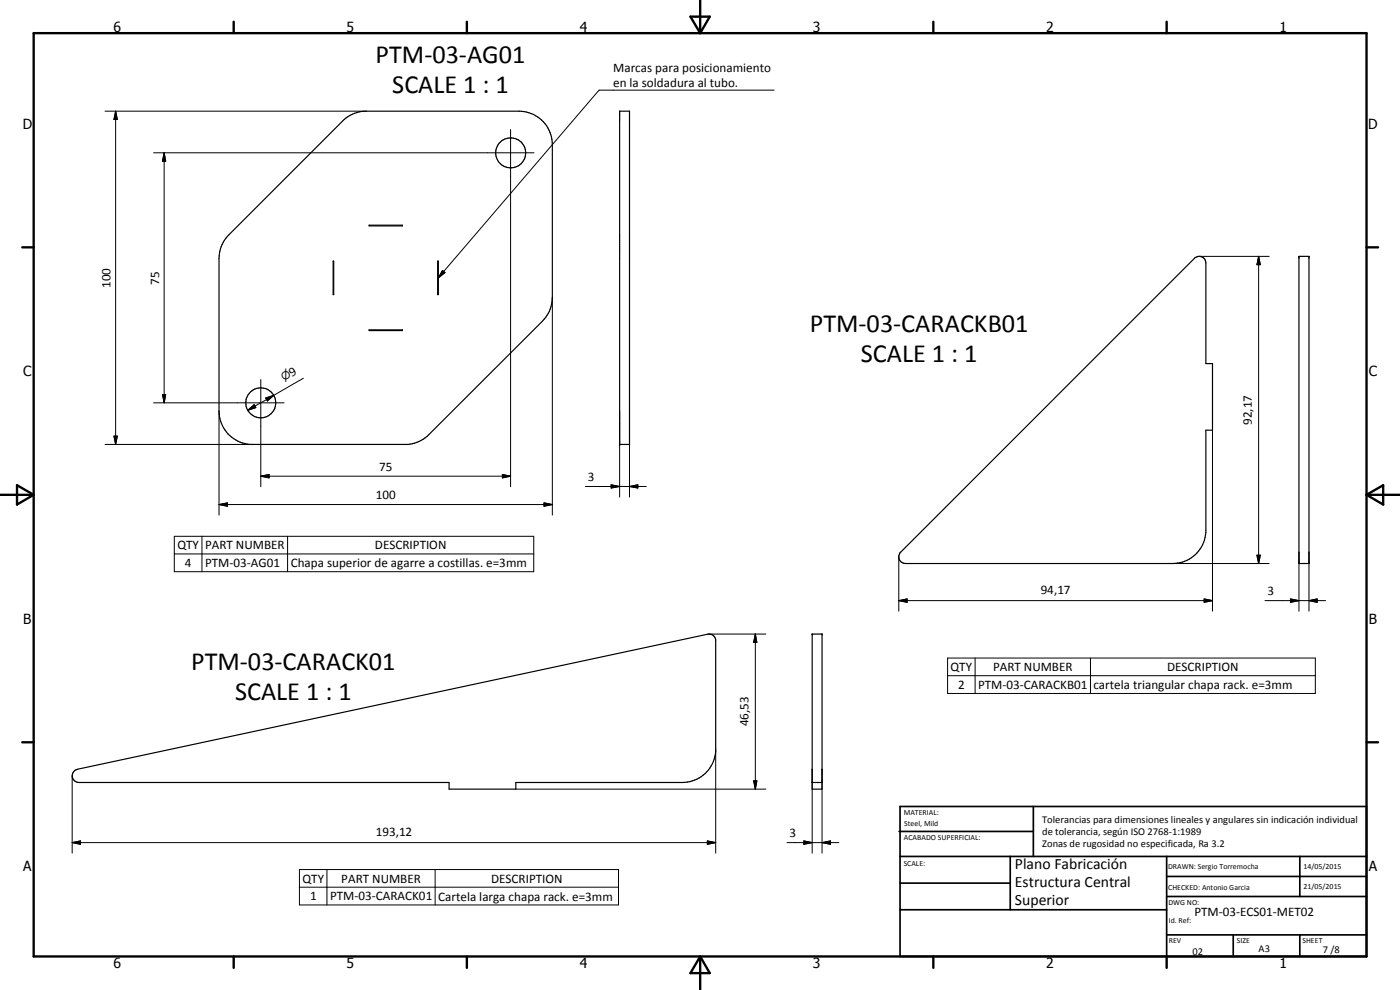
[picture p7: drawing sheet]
<svg xmlns="http://www.w3.org/2000/svg" width="420mm" height="297mm" viewBox="0 0 420 297" stroke-linecap="round" stroke-linejoin="round" font-family="sans-serif">
<g fill="none" stroke="#000" stroke-width=".35">
<path d="M103.3 35.8a10.4 10.4 0 0 1 6.6-2.4h45.9a10 10 0 0 1 10 9.9v45.9a10.4 10.4 0 0 1-3 7.1l-34.6 34.6a10.5 10.5 0 0 1-5.9 2.4h-47.3a10.1 10.1 0 0 1-9.3-9.9v-45.9a10 10 0 0 1 3-7.1zM186 33.4h2.9v99.9h-2.9zM100 78.4h.1v10h-.1zM110.8 67.6h10v.2h-10zM131.3 78.4h.3v10h-.3zM389.8 76.9h3v92.2h-3zM110.8 99h10v.2h-10zM270.1 165.9l88.6-88.6a2.05 2.05 0 0 1 3.2 1.6v30.2h2v20h-2v30.7a10 10 0 0 1-10 9.3h-80.2a2.02 2.02 0 0 1-1.6-3.2zM243.7 190.2h3v46.6h-3zM22.3 231.3l1-.5 189.1-40.5a1.99 1.99 0 0 1 2.4 1.6v33.6a10 10 0 0 1-10 9.3h-50v2h-20v-2h-111.1a2.01 2.01 0 0 1-1.9-1.3 2.01 2.01 0 0 1 .5-2.2zM243.7 234.8h3"/>
<circle cx="153.3" cy="45.9" r="4.5"/>
<circle cx="78.3" cy="120.9" r="4.5"/>
</g>
<g fill="#000">
<circle cx="186" cy="133.3" r=".18"/>
<circle cx="188.9" cy="133.3" r=".18"/>
<circle cx="243.7" cy="190.2" r=".18"/>
<circle cx="246.7" cy="190.2" r=".18"/>
</g>
<g fill="none" stroke="#000" stroke-width=".71">
<path d="M10.1 9.9h400v277.1h-400zM70.1 6.5v3.4M140.1 6.5v3.4M207.2 5h5.8l-2.9 4.9zM210.1 0v9.9M280.1 6.5v3.4M350.1 6.5v3.4M6.7 74.2h3.4M410.1 74.2h3.5M.1 148.5h10M5.1 145.6l5 2.9-5 2.9zM410.1 148.5h10"/>
<path d="M410.1 148.5l5-2.9v5.8zM6.7 222.7h3.4M410.1 222.7h3.5M70.1 287v3.4M140.1 287v3.4M210.1 287v10M210.1 287l2.9 5h-5.8zM280.1 287v3.4M350.1 287v3.4"/>
</g>
<g fill="none" stroke="#000" stroke-width=".51">
<path d="M269.8 249.5h40.3M270.1 242h140v45h-140zM270.1 257h140M303.2 257v16M310.1 242v15M350.1 257v30M390.1 257v12M270.1 265h33.1M270.1 273h80M350.1 269h60M350.1 263h60M350.1 280.5h60"/>
<path d="M370.1 280.5v6.5M390.1 280.5v6.5"/>
</g>
<g fill="none" stroke="#000" stroke-width=".3">
<path d="M31.5 33.4h78.4M34.7 33.4l.5 2.5h-1zM34.7 33.4v99.9M153.2 38.9v107.1M232.3 27.1h-52.5l-48.2 56.3M46.1 45.8h114.2M49.3 45.8l.4 2.6h-.9zM49.3 45.8v75.1M359.9 76.9h21M377.7 76.9l.5 2.5h-1zM377.7 76.9v92.2M132.8 81.2l.8 .6-2 1.6z"/>
<path d="M165.8 89.2v65.4M48.8 118.4h.9l-.4 2.5zM78.3 113.9v32.1M79.7 119.4l2.5-.8-1.9 1.7zM82.2 118.6l-7.8 4.5M91 113.5l-8.8 5.1M31.5 133.3h44.3M34.2 130.9h1l-.5 2.4zM46.1 120.9h39.1M65.7 123.4v31.2M74.4 123.1l1.9-1.7 .5 .9zM186 123.4v25.7"/>
<path d="M188.9 133.3v15.8M363.9 129.1v54.3M65.7 151.4l2.6-.5v1zM65.7 151.4h100.1M78.3 142.9l2.5-.5v1zM78.3 142.9h74.9M150.8 142.4l2.4 .5-2.4 .5zM163.3 150.9l2.5 .5-2.5 .5zM175.7 146h18.3M183.4 145.5l2.6 .5-2.6 .4zM188.9 146l2.5-.5v.9zM52.3 160.9h107.9v10.6h-107.9z"/>
<path d="M52.3 166.2h107.9M60.6 160.9v10.6M86.3 160.9v10.6M269.7 167.1v16.3M351.9 169.1h29M361.4 179.7l2.5 .5-2.5 .5zM377.2 166.6h1l-.5 2.5zM387.3 179.7l2.5 .5-2.5 .5zM389.8 165.7v17.7M392.8 165.7v17.7M212.8 190.2h17.1M226.7 190.2l.4 2.5h-.9z"/>
<path d="M226.7 190.2v46.6M269.7 180.2l2.5-.5v1zM269.7 180.2h94.2M284.4 197.4h110.3v10.7h-110.3zM292.6 197.4v10.7M327.3 197.4v10.7M379.6 180.2h18.2M392.8 180.2l2.5-.5v1zM284.4 202.7h110.3M21.7 232.8v23.2M154.8 236.8h75.1M214.8 224.8v31.2"/>
<path d="M226.2 234.3h.9l-.4 2.5zM243.7 230.8v25.2M246.7 230.8v25.2M21.7 252.8l2.5-.5v1zM21.7 252.8h193.1M212.3 252.3l2.5 .5-2.5 .5zM236.2 252.8h15.5M241.2 252.3l2.5 .5-2.5 .5zM246.7 252.8l2.5-.5v1zM89.9 260.9h95.7v10.6h-95.7zM89.9 266.2h95.7M98.1 260.9v10.6"/>
<path d="M130.6 260.9v10.6"/>
</g>
<g fill="#000">
<path d="M34.7 33.4l.5 2.5h-1zM49.3 45.8l.4 2.6h-.9zM377.7 76.9l.5 2.5h-1zM132.8 81.2l.8 .6-2 1.6zM48.8 118.4h.9l-.4 2.5zM34.2 130.9h1l-.5 2.4zM74.4 123.1l1.9-1.7 .5 .9zM79.7 119.4l2.5-.8-1.9 1.7zM65.7 151.4l2.6-.5v1zM78.3 142.9l2.5-.5v1zM150.8 142.4l2.4 .5-2.4 .5zM163.3 150.9l2.5 .5-2.5 .5z"/>
<path d="M183.4 145.5l2.6 .5-2.6 .4zM188.9 146l2.5-.5v.9zM269.7 180.2l2.5-.5v1zM377.2 166.6h1l-.5 2.5zM392.8 180.2l2.5-.5v1zM226.7 190.2l.4 2.5h-.9zM361.4 179.7l2.5 .5-2.5 .5zM387.3 179.7l2.5 .5-2.5 .5zM226.2 234.3h.9l-.4 2.5zM21.7 252.8l2.5-.5v1zM212.3 252.3l2.5 .5-2.5 .5zM241.2 252.3l2.5 .5-2.5 .5z"/>
<path d="M246.7 252.8l2.5-.5v1z"/>
</g>
<g font-size="7.9">
<text x="112.7" y="18.8">PTM-03-AG01</text>
<text x="117.7" y="27.9">SCALE 1 : 1</text>
<text x="243.1" y="99.7">PTM-03-CARACKB01</text>
<text x="258.4" y="108.8">SCALE 1 : 1</text>
<text x="57.4" y="201.1">PTM-03-CARACK01</text>
<text x="70.6" y="210.1">SCALE 1 : 1</text>
</g>
<g font-size="4.7">
<text x="304.6" y="260.8">Plano Fabricación</text>
<text x="304.6" y="266.2">Estructura Central</text>
<text x="304.6" y="271.6">Superior</text>
</g>
<g font-size="4.2">
<text x="34" y="9.6">6</text>
<text x="104" y="9.6">5</text>
<text x="174" y="9.6">4</text>
<text x="244" y="9.6">3</text>
<text x="314" y="9.6">2</text>
<text x="384" y="9.6">1</text>
<text x="6.8" y="38.7">D</text>
<text x="410.6" y="38.7">D</text>
<text x="7" y="112.9">C</text>
<text x="410.8" y="112.9">C</text>
<text x="7" y="187.1">B</text>
<text x="410.8" y="187.1">B</text>
<text x="7" y="261.4">A</text>
<text x="410.8" y="261.4">A</text>
<text x="34" y="290.4">6</text>
<text x="104" y="290.4">5</text>
<text x="174" y="290.4">4</text>
<text x="244" y="290.4">3</text>
<text x="314" y="290.4">2</text>
<text x="384" y="290.4">1</text>
</g>
<g font-size="3.9">
<text x="184" y="21.5">Marcas para posicionamiento</text>
<text x="184" y="26">en la soldadura al tubo.</text>
<text x="33.2" y="86.4" transform="rotate(-90 33.2 86.4)">100</text>
<text x="47.7" y="85.4" transform="rotate(-90 47.7 85.4)">75</text>
<text x="87.6" y="113" transform="rotate(-30 87.6 113)">9</text>
<text x="375.7" y="127.5" transform="rotate(-90 375.7 127.5)">92,17</text>
<text x="113.8" y="141.4">75</text>
<text x="112.8" y="149.8">100</text>
<text x="176.4" y="144.4">3</text>
<text x="53.2" y="164.8">QTY</text>
<text x="61.5" y="164.8">PART NUMBER</text>
<text x="112.5" y="164.8">DESCRIPTION</text>
<text x="55.5" y="170.1">4</text>
<text x="61.5" y="170.1">PTM-03-AG01</text>
<text x="87.2" y="170.2">Chapa superior de agarre a costillas. e=3mm</text>
<text x="312.4" y="178.1">94,17</text>
<text x="380.4" y="178.6">3</text>
<text x="285.3" y="201.3">QTY</text>
<text x="298" y="201.3">PART NUMBER</text>
<text x="350.3" y="201.3">DESCRIPTION</text>
<text x="287.5" y="206.7">2</text>
<text x="293.6" y="206.7">PTM-03-CARACKB01</text>
<text x="328.2" y="206.8">cartela triangular chapa rack. e=3mm</text>
<text x="224.6" y="218" transform="rotate(-90 224.6 218)">46,53</text>
<text x="112.8" y="250.7">193,12</text>
<text x="237" y="251.2">3</text>
<text x="90.8" y="264.8">QTY</text>
<text x="102.4" y="264.8">PART NUMBER</text>
<text x="147.4" y="264.8">DESCRIPTION</text>
<text x="93" y="270.1">1</text>
<text x="99" y="270.1">PTM-03-CARACK01</text>
<text x="131.5" y="270.2">Cartela larga chapa rack. e=3mm</text>
<text x="358.5" y="275">PTM-03-ECS01-MET02</text>
</g>
<text font-size="3.3" x="85.2" y="114.4" transform="rotate(-30 85.2 114.4)">n</text>
<g font-size="3.1">
<text x="312.7" y="246.8">Tolerancias para dimensiones lineales y angulares sin indicación individual</text>
<text x="312.7" y="250.4">de tolerancia, según ISO 2768-1:1989</text>
<text x="312.7" y="254">Zonas de rugosidad no especificada, Ra 3.2</text>
<text x="357.9" y="286.4">02</text>
<text x="377.7" y="285.6">A3</text>
<text x="397" y="285.9">7 /8</text>
</g>
<g font-size="2.4">
<text x="271.2" y="244.4">MATERIAL:</text>
<text x="271.3" y="252">ACABADO SUPERFICIAL:</text>
<text x="271.4" y="247.9">Steel, Mild</text>
<text x="271.2" y="259.7">SCALE:</text>
<text x="350.6" y="260.8">DRAWN: Sergio Torremocha</text>
<text x="391.2" y="260.6">14/05/2015</text>
<text x="350.6" y="267">CHECKED: Antonio Garcia</text>
<text x="391.2" y="266.7">21/05/2015</text>
<text x="350.6" y="271.4">DWG NO:</text>
<text x="350.8" y="276.9">Id. Ref:</text>
<text x="350.8" y="282.8">REV</text>
<text x="371.2" y="282.9">SIZE</text>
<text x="390.9" y="282.9">SHEET</text>
</g>
</svg>
